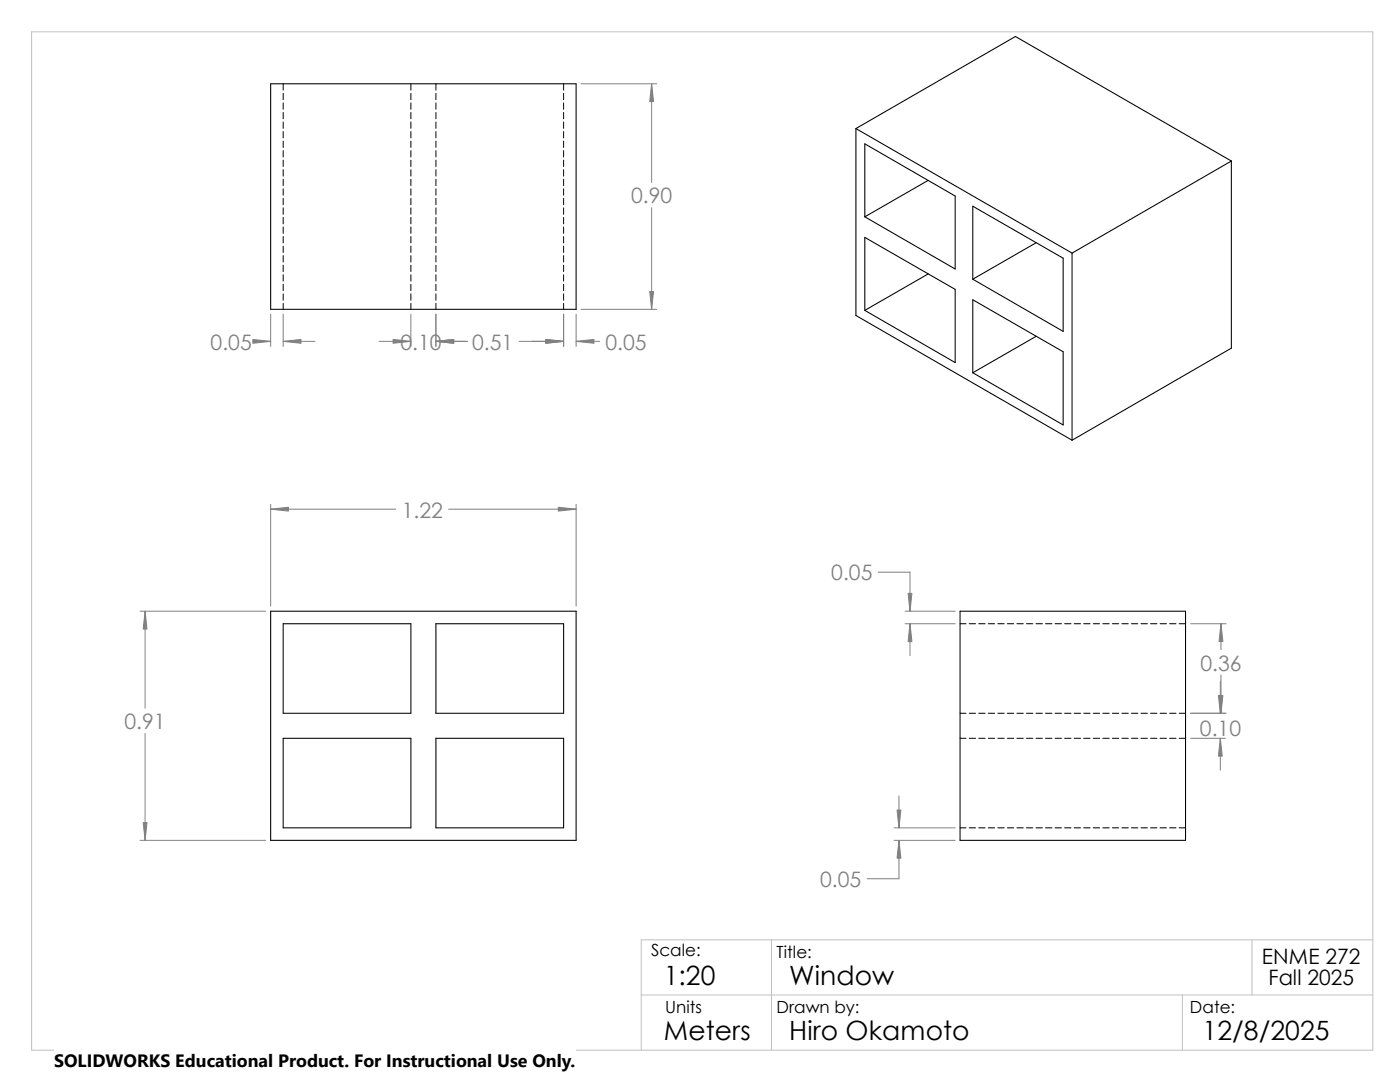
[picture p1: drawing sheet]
<svg xmlns="http://www.w3.org/2000/svg" width="279mm" height="216mm" viewBox="0 0 279 216" stroke-linecap="round" stroke-linejoin="round" font-family="sans-serif">
<path d="M6.3 6.3h267.7v203.2h-267.7zM128 198.5h146M154 187.5v22M236 198.5v11M249.9 187.5v11M274 187.5h-146v22" fill="none" stroke="#c0c0c0" stroke-width=".2"/>
<g fill="none" stroke="#000" stroke-width=".2">
<path d="M56.5 16.7v1.3M56.5 18.6v1.3M82 16.7v1.3M82 18.6v1.3M87 16.7v1.3M87 18.6v1.3M112.5 16.7v1.3M112.5 18.6v1.3M56.5 20.5v1.3M56.5 22.4v1.3M56.5 24.3v1.3M56.5 26.2v1.3"/>
<path d="M56.5 28.2v1.2M56.5 30.1v1.2M56.5 32v1.2M56.5 33.9v1.2M56.5 35.8v1.2M56.5 37.7v1.2M56.5 39.6v1.3M82 20.5v1.3M82 22.4v1.3M82 24.3v1.3M82 26.2v1.3M82 28.2v1.2"/>
<path d="M82 30.1v1.2M82 32v1.2M82 33.9v1.2M82 35.8v1.2M82 37.7v1.2M82 39.6v1.3M87 20.5v1.3M87 22.4v1.3M87 24.3v1.3M87 26.2v1.3M87 28.2v1.2M87 30.1v1.2"/>
<path d="M87 32v1.2M87 33.9v1.2M87 35.8v1.2M87 37.7v1.2M87 39.6v1.3M112.5 20.5v1.3M112.5 22.4v1.3M112.5 24.3v1.3M112.5 26.2v1.3M112.5 28.2v1.2M112.5 30.1v1.2M112.5 32v1.2"/>
<path d="M112.5 33.9v1.2M112.5 35.8v1.2M112.5 37.7v1.2M112.5 39.6v1.3M56.5 41.5v1.3M56.5 43.4v1.3M56.5 45.3v1.3M56.5 47.2v1.3M56.5 49.1v1.3M56.5 51v1.3M56.5 52.9v1.3M56.5 54.8v1.3"/>
<path d="M56.5 56.7v1.3M56.5 58.6v1.3M82 41.5v1.3M82 43.4v1.3M82 45.3v1.3M82 47.2v1.3M82 49.1v1.3M82 51v1.3M82 52.9v1.3M82 54.8v1.3M82 56.7v1.3M82 58.6v1.3"/>
<path d="M87 41.5v1.3M87 43.4v1.3M87 45.3v1.3M87 47.2v1.3M87 49.1v1.3M87 51v1.3M87 52.9v1.3M87 54.8v1.3M87 56.7v1.3M87 58.6v1.3M112.5 41.5v1.3M112.5 43.4v1.3"/>
<path d="M112.5 45.3v1.3M112.5 47.2v1.3M112.5 49.1v1.3M112.5 51v1.3M112.5 52.9v1.3M112.5 54.8v1.3M112.5 56.7v1.3M112.5 58.6v1.3M56.5 60.5v1.2M82 60.5v1.2M87 60.5v1.2M112.5 60.5v1.2"/>
<path d="M191.6 124.5h1.2M193.4 124.5h1.3M195.3 124.5h1.3M197.2 124.5h1.3M199.1 124.5h1.3M201 124.5h1.3M202.9 124.5h1.3M204.9 124.5h1.2M206.8 124.5h1.2M208.7 124.5h1.2M210.6 124.5h1.2M212.5 124.5h1.2"/>
<path d="M214.4 124.5h1.2M216.3 124.5h1.3M218.2 124.5h1.3M220.1 124.5h1.3M222 124.5h1.3M223.9 124.5h1.3M225.8 124.5h1.3M227.7 124.5h1.3M229.6 124.5h1.3M231.5 124.5h1.3M233.4 124.5h1.3M235.3 124.5h1.3"/>
<path d="M191.6 147.3h1.2M191.6 142.3h1.2M193.4 147.3h1.3M193.4 142.3h1.3M195.3 147.3h1.3M195.3 142.3h1.3M197.2 147.3h1.3M197.2 142.3h1.3M199.1 147.3h1.3M199.1 142.3h1.3M201 147.3h1.3M201 142.3h1.3"/>
<path d="M202.9 147.3h1.3M202.9 142.3h1.3M204.9 147.3h1.2M204.9 142.3h1.2M206.8 147.3h1.2M206.8 142.3h1.2M208.7 147.3h1.2M208.7 142.3h1.2M210.6 147.3h1.2M210.6 142.3h1.2M212.5 147.3h1.2M212.5 142.3h1.2"/>
<path d="M214.4 147.3h1.2M214.4 142.3h1.2M216.3 147.3h1.3M216.3 142.3h1.3M218.2 147.3h1.3M218.2 142.3h1.3M220.1 147.3h1.3M220.1 142.3h1.3M222 147.3h1.3M222 142.3h1.3M223.9 147.3h1.3M223.9 142.3h1.3"/>
<path d="M225.8 147.3h1.3M225.8 142.3h1.3M227.7 147.3h1.3M227.7 142.3h1.3M229.6 147.3h1.3M229.6 142.3h1.3M231.5 147.3h1.3M231.5 142.3h1.3M233.4 147.3h1.3M233.4 142.3h1.3M235.3 147.3h1.3M235.3 142.3h1.3"/>
<path d="M191.6 165.2h1.2M193.4 165.2h1.3M195.3 165.2h1.3M197.2 165.2h1.3M199.1 165.2h1.3M201 165.2h1.3M202.9 165.2h1.3M204.9 165.2h1.2M206.8 165.2h1.2M208.7 165.2h1.2M210.6 165.2h1.2M212.5 165.2h1.2"/>
<path d="M214.4 165.2h1.2M216.3 165.2h1.3M218.2 165.2h1.3M220.1 165.2h1.3M222 165.2h1.3M223.9 165.2h1.3M225.8 165.2h1.3M227.7 165.2h1.3M229.6 165.2h1.3M231.5 165.2h1.3M233.4 165.2h1.3M235.3 165.2h1.3"/>
</g>
<g fill="none" stroke="#000" stroke-width=".21">
<path d="M54 16.7h61v45h-61zM170.8 25.7l43.2 24.8M170.8 25.7l31.8-18.4 43.1 24.8M170.8 25.7v37.2l43.2 24.9M172.6 28.7l18 10.4v14.6l-18-10.4zM185.3 36l-12.7 7.3M245.7 32.1v37.4l-31.7 18.3M245.7 32.1l-31.7 18.4M172.6 47.4l18 10.3v14.6l-18-10.4zM185.3 54.7l-12.7 7.2M194.1 41.1l18.1 10.4v14.6l-18.1-10.4zM194.1 59.8l18.1 10.4v14.6l-18.1-10.4z"/>
<path d="M206.8 48.4l-12.7 7.3M214 50.5v37.3M206.8 67.1l-12.7 7.3M54 122h61v45.7h-61zM56.5 124.5h25.5v17.8h-25.5zM87 124.5h25.5v17.8h-25.5zM191.6 122h45v45.7h-45zM56.5 147.3h25.5v17.9h-25.5zM87 147.3h25.5v17.9h-25.5z"/>
</g>
<g fill="none" stroke="#808080" stroke-width=".2">
<path d="M116 16.7h15.1M130 16.7v19.7M130 41.4v20.3M51.4 68.1h2.6M54 62.7v6.4M56.5 68.1h6.4M56.5 62.7v6.4M75.6 68.1h6.4M82 62.7v6.4M87 68.1h6.3M87 62.7v6.4M103.6 68.1h8.9"/>
<path d="M112.5 62.7v6.4M115 68.1h4.7M115 62.7v6.4M116 61.7h15.1M54 100.6v20.3M54 101.6h25M89.5 101.6h25.5M115 100.6v20.3M175.3 114.2h6.3v7.8M27.9 122h25.1M29 122v19.3M180.6 124.5h10"/>
<path d="M180.6 122h10M181.6 124.5v6.3M237.6 124.5h7.1M243.5 136v6.3M243.7 124.5v5.1M243.7 134.7v7.6M29 146.3v21.4M179.4 158.8v6.4M237.6 142.3h7.1M237.6 147.3h7M243.5 147.3v6.4M27.9 167.7h25.1"/>
<path d="M178.4 165.2h12.2M178.4 167.7h12.2M179.4 167.7v7.6h-6.3"/>
</g>
<g fill="#808080" stroke="#808080" stroke-width=".2">
<path d="M243.7 124.5l.4 3.5h-.8z"/>
<path d="M243.3 138.8h.8l-.4 3.5z"/>
<path d="M243.5 147.3l.4 3.6h-.7z"/>
<path d="M243.2 138.8h.7l-.4 3.5z"/>
<path d="M181.2 118.4h.8l-.4 3.6z"/>
<path d="M181.6 124.5l.4 3.5h-.8z"/>
<path d="M179 161.6h.8l-.4 3.6z"/>
<path d="M179.4 167.7l.4 3.5h-.8z"/>
<path d="M56.5 68.1l3.6-.4v.8z"/>
<path d="M50.5 67.7l3.5 .4-3.5 .4z"/>
<path d="M130 16.7l.4 3.6h-.7z"/>
<path d="M129.7 58.2h.7l-.4 3.5z"/>
<path d="M87 68.1l3.6-.4v.8z"/>
<path d="M108.9 67.7l3.6 .4-3.6 .4z"/>
<path d="M78.4 67.7l3.6 .4-3.6 .4z"/>
<path d="M115 68.1l3.5-.4v.8z"/>
<path d="M111.4 101.2l3.6 .4-3.6 .4z"/>
<path d="M54 101.6l3.6-.4v.8z"/>
<path d="M29 122l.3 3.5h-.7z"/>
<path d="M28.6 164.1h.7l-.3 3.6z"/>
</g>
<path d="M10.8 209.2h104.1v6.7h-104.1z" fill="#fff"/>
<g font-size="5.3">
<text x="132.5" y="196.5">1:20</text>
<text x="157.5" y="196.5">Window</text>
<text x="132.5" y="207.5">Meters</text>
<text x="157.5" y="207.5">Hiro Okamoto</text>
<text x="240" y="207.5">12/8/2025</text>
</g>
<g font-size="4.2" fill="#808080">
<text x="125.9" y="40.6">0.90</text>
<text x="42" y="69.8">0.05</text>
<text x="79.9" y="69.8">0.10</text>
<text x="94.2" y="69.8">0.51</text>
<text x="120.9" y="69.8">0.05</text>
<text x="80.2" y="103.3">1.22</text>
<text x="165.9" y="115.8">0.05</text>
<text x="239.6" y="133.8">0.36</text>
<text x="24.8" y="145.5">0.91</text>
<text x="239.5" y="146.9">0.10</text>
<text x="163.7" y="177">0.05</text>
</g>
<g font-size="4.2">
<text x="251.8" y="192.3">ENME 272</text>
<text x="253.2" y="196.5">Fall 2025</text>
</g>
<text font-size="3.6" x="10.8" y="213">SOLIDWORKS Educational Product. For Instructional Use Only.</text>
<g font-size="3.4">
<text x="130" y="190.7">Scale:</text>
<text x="155" y="191.2">Title:</text>
<text x="132.8" y="202.2">Units</text>
<text x="155" y="202.2">Drawn by:</text>
<text x="237.5" y="202.2">Date:</text>
</g>
</svg>
